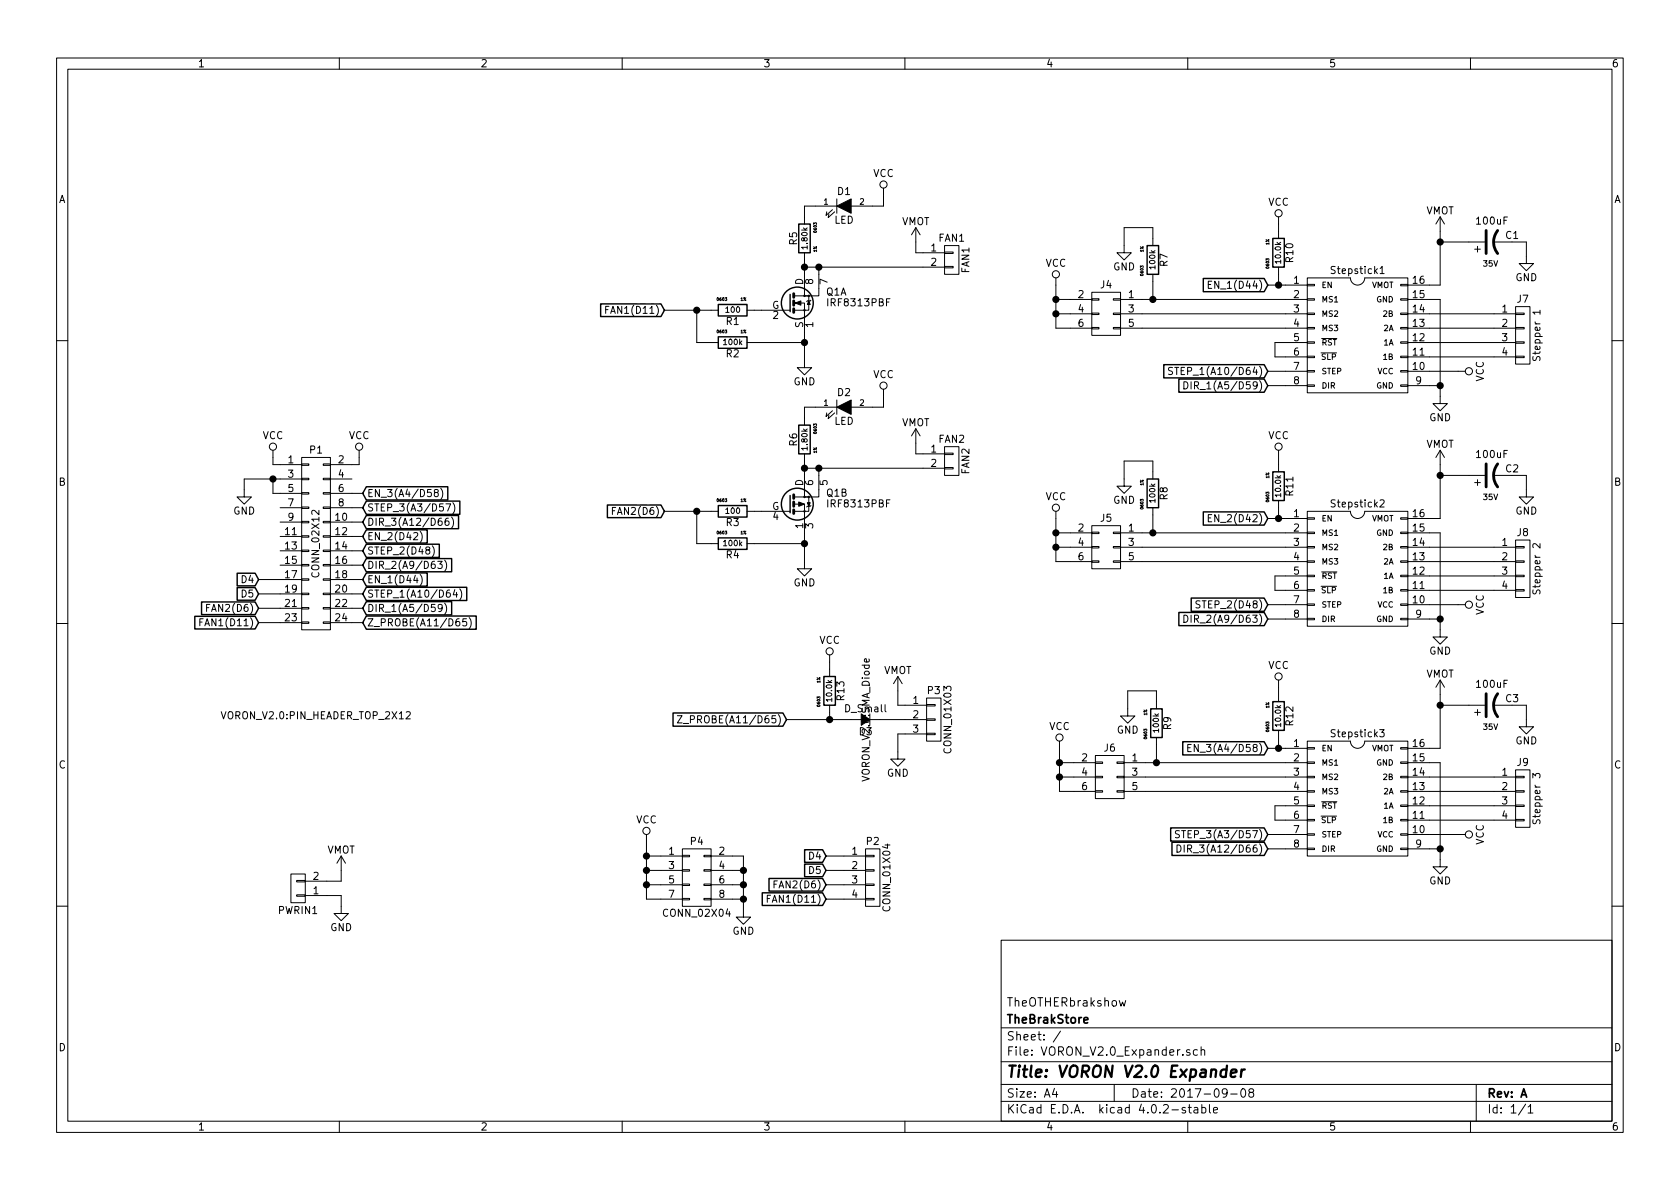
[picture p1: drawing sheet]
EESchema Schematic File Version 2
LIBS:power
LIBS:device
LIBS:transistors
LIBS:conn
LIBS:linear
LIBS:regul
LIBS:74xx
LIBS:cmos4000
LIBS:adc-dac
LIBS:memory
LIBS:xilinx
LIBS:microcontrollers
LIBS:dsp
LIBS:microchip
LIBS:analog_switches
LIBS:motorola
LIBS:texas
LIBS:intel
LIBS:audio
LIBS:interface
LIBS:digital-audio
LIBS:philips
LIBS:display
LIBS:cypress
LIBS:siliconi
LIBS:opto
LIBS:atmel
LIBS:contrib
LIBS:valves
LIBS:VORON_V2.0
LIBS:VORON_V2.0_Expander-cache
EELAYER 25 0
EELAYER END
$Descr A4 11693 8268
encoding utf-8
Sheet 1 1
Title "VORON V2.0 Expander"
Date "2017-09-08"
Rev "A"
Comp ""
Comment1 ""
Comment2 ""
Comment3 " CARLOS RUIZ"
Comment4 " MAKSIM ZOLIN"
$EndDescr
$Comp
L Stepstick Stepstick1
U 1 1
P 9450 2325
F 0 "Stepstick1" H 9450 2775 50  0000 C CNN
F 1 "Stepstick" H 9450 1825 50  0001 C CNN
F 2 "VORON_V2.0:Steppers" H 9450 1125 50  0001 C CNN
F 3 "" H 9450 1125 50  0000 C CNN
	1    9450 2325
	1    0    0    -1  
$EndComp
$Comp
L R R10
U 1 1
P 8900 1750
F 0 "R10" V 8980 1750 50  0000 C CNN
F 1 "10.0k" V 8900 1750 39  0000 C CNN
F 2 "VORON_V2.0:R_0603" V 8830 1750 50  0001 C CNN
F 3 "" H 8900 1750 50  0000 C CNN
F 4 "1%" V 8825 1825 20  0000 C CNN "Tolerance"
F 5 "0603" V 8825 1675 20  0000 C CNN "Package"
	1    8900 1750
	1    0    0    -1  
$EndComp
$Comp
L R R7
U 1 1
P 8025 1800
F 0 "R7" V 8105 1800 50  0000 C CNN
F 1 "100k" V 8025 1800 39  0000 C CNN
F 2 "VORON_V2.0:R_0603" V 7955 1800 50  0001 C CNN
F 3 "" H 8025 1800 50  0000 C CNN
F 4 "1%" V 7950 1875 20  0000 C CNN "Tolerance"
F 5 "0603" V 7950 1725 20  0000 C CNN "Package"
	1    8025 1800
	1    0    0    -1  
$EndComp
$Comp
L VMOT #PWR01
U 1 1
P 10025 1600
F 0 "#PWR01" H 10025 1450 50  0001 C CNN
F 1 "VMOT" H 10025 1740 50  0000 C CNN
F 2 "" H 10025 1600 50  0000 C CNN
F 3 "" H 10025 1600 50  0000 C CNN
	1    10025 1600
	1    0    0    -1  
$EndComp
$Comp
L VCC #PWR02
U 1 1
P 10150 2575
F 0 "#PWR02" H 10150 2425 50  0001 C CNN
F 1 "VCC" H 10150 2725 50  0000 C CNN
F 2 "" H 10150 2575 50  0000 C CNN
F 3 "" H 10150 2575 50  0000 C CNN
	1    10150 2575
	0    1    1    0   
$EndComp
$Comp
L GND #PWR03
U 1 1
P 10025 2750
F 0 "#PWR03" H 10025 2500 50  0001 C CNN
F 1 "GND" H 10025 2600 50  0000 C CNN
F 2 "" H 10025 2750 50  0000 C CNN
F 3 "" H 10025 2750 50  0000 C CNN
	1    10025 2750
	1    0    0    -1  
$EndComp
$Comp
L CONN_02X03 J4
U 1 1
P 7700 2175
F 0 "J4" H 7700 2375 50  0000 C CNN
F 1 "CONN_02X03" H 7700 1975 50  0001 C CNN
F 2 "VORON_V2.0:2X03_PIN_HEADER" H 7700 975 50  0001 C CNN
F 3 "" H 7700 975 50  0000 C CNN
	1    7700 2175
	-1   0    0    -1  
$EndComp
$Comp
L VCC #PWR04
U 1 1
P 7350 1975
F 0 "#PWR04" H 7350 1825 50  0001 C CNN
F 1 "VCC" H 7350 2125 50  0000 C CNN
F 2 "" H 7350 1975 50  0000 C CNN
F 3 "" H 7350 1975 50  0000 C CNN
	1    7350 1975
	1    0    0    -1  
$EndComp
$Comp
L GND #PWR05
U 1 1
P 7825 1700
F 0 "#PWR05" H 7825 1450 50  0001 C CNN
F 1 "GND" H 7825 1550 50  0000 C CNN
F 2 "" H 7825 1700 50  0000 C CNN
F 3 "" H 7825 1700 50  0000 C CNN
	1    7825 1700
	1    0    0    -1  
$EndComp
$Comp
L CONN_01X04 J7
U 1 1
P 10600 2325
F 0 "J7" H 10600 2575 50  0000 C CNN
F 1 "Stepper 1" V 10700 2325 50  0000 C CNN
F 2 "VORON_V2.0:1X04_PIN_HEADER" H 10600 2325 50  0001 C CNN
F 3 "" H 10600 2325 50  0000 C CNN
	1    10600 2325
	1    0    0    -1  
$EndComp
$Comp
L Stepstick Stepstick2
U 1 1
P 9450 3950
F 0 "Stepstick2" H 9450 4400 50  0000 C CNN
F 1 "Stepstick" H 9450 3450 50  0001 C CNN
F 2 "VORON_V2.0:Steppers" H 9450 2750 50  0001 C CNN
F 3 "" H 9450 2750 50  0000 C CNN
	1    9450 3950
	1    0    0    -1  
$EndComp
$Comp
L R R11
U 1 1
P 8900 3375
F 0 "R11" V 8980 3375 50  0000 C CNN
F 1 "10.0k" V 8900 3375 39  0000 C CNN
F 2 "VORON_V2.0:R_0603" V 8830 3375 50  0001 C CNN
F 3 "" H 8900 3375 50  0000 C CNN
F 4 "1%" V 8825 3450 20  0000 C CNN "Tolerance"
F 5 "0603" V 8825 3300 20  0000 C CNN "Package"
	1    8900 3375
	1    0    0    -1  
$EndComp
$Comp
L R R8
U 1 1
P 8025 3425
F 0 "R8" V 8105 3425 50  0000 C CNN
F 1 "100k" V 8025 3425 39  0000 C CNN
F 2 "VORON_V2.0:R_0603" V 7955 3425 50  0001 C CNN
F 3 "" H 8025 3425 50  0000 C CNN
F 4 "1%" V 7950 3500 20  0000 C CNN "Tolerance"
F 5 "0603" V 7950 3350 20  0000 C CNN "Package"
	1    8025 3425
	1    0    0    -1  
$EndComp
$Comp
L VCC #PWR06
U 1 1
P 10150 4200
F 0 "#PWR06" H 10150 4050 50  0001 C CNN
F 1 "VCC" H 10150 4350 50  0000 C CNN
F 2 "" H 10150 4200 50  0000 C CNN
F 3 "" H 10150 4200 50  0000 C CNN
	1    10150 4200
	0    1    1    0   
$EndComp
$Comp
L GND #PWR07
U 1 1
P 10025 4375
F 0 "#PWR07" H 10025 4125 50  0001 C CNN
F 1 "GND" H 10025 4225 50  0000 C CNN
F 2 "" H 10025 4375 50  0000 C CNN
F 3 "" H 10025 4375 50  0000 C CNN
	1    10025 4375
	1    0    0    -1  
$EndComp
$Comp
L CONN_02X03 J5
U 1 1
P 7700 3800
F 0 "J5" H 7700 4000 50  0000 C CNN
F 1 "CONN_02X03" H 7700 3600 50  0001 C CNN
F 2 "VORON_V2.0:2X03_PIN_HEADER" H 7700 2600 50  0001 C CNN
F 3 "" H 7700 2600 50  0000 C CNN
	1    7700 3800
	-1   0    0    -1  
$EndComp
$Comp
L VCC #PWR08
U 1 1
P 7350 3600
F 0 "#PWR08" H 7350 3450 50  0001 C CNN
F 1 "VCC" H 7350 3750 50  0000 C CNN
F 2 "" H 7350 3600 50  0000 C CNN
F 3 "" H 7350 3600 50  0000 C CNN
	1    7350 3600
	1    0    0    -1  
$EndComp
$Comp
L GND #PWR09
U 1 1
P 7825 3325
F 0 "#PWR09" H 7825 3075 50  0001 C CNN
F 1 "GND" H 7825 3175 50  0000 C CNN
F 2 "" H 7825 3325 50  0000 C CNN
F 3 "" H 7825 3325 50  0000 C CNN
	1    7825 3325
	1    0    0    -1  
$EndComp
$Comp
L CONN_01X04 J8
U 1 1
P 10600 3950
F 0 "J8" H 10600 4200 50  0000 C CNN
F 1 "Stepper 2" V 10700 3950 50  0000 C CNN
F 2 "VORON_V2.0:1X04_PIN_HEADER" H 10600 3950 50  0001 C CNN
F 3 "" H 10600 3950 50  0000 C CNN
	1    10600 3950
	1    0    0    -1  
$EndComp
$Comp
L Stepstick Stepstick3
U 1 1
P 9450 5550
F 0 "Stepstick3" H 9450 6000 50  0000 C CNN
F 1 "Stepstick" H 9450 5050 50  0001 C CNN
F 2 "VORON_V2.0:Steppers" H 9450 4350 50  0001 C CNN
F 3 "" H 9450 4350 50  0000 C CNN
	1    9450 5550
	1    0    0    -1  
$EndComp
$Comp
L R R12
U 1 1
P 8900 4975
F 0 "R12" V 8980 4975 50  0000 C CNN
F 1 "10.0k" V 8900 4975 39  0000 C CNN
F 2 "VORON_V2.0:R_0603" V 8830 4975 50  0001 C CNN
F 3 "" H 8900 4975 50  0000 C CNN
F 4 "1%" V 8825 5050 20  0000 C CNN "Tolerance"
F 5 "0603" V 8825 4900 20  0000 C CNN "Package"
	1    8900 4975
	1    0    0    -1  
$EndComp
$Comp
L R R9
U 1 1
P 8050 5025
F 0 "R9" V 8130 5025 50  0000 C CNN
F 1 "100k" V 8050 5025 39  0000 C CNN
F 2 "VORON_V2.0:R_0603" V 7980 5025 50  0001 C CNN
F 3 "" H 8050 5025 50  0000 C CNN
F 4 "1%" V 7975 5100 20  0000 C CNN "Tolerance"
F 5 "0603" V 7975 4950 20  0000 C CNN "Package"
	1    8050 5025
	1    0    0    -1  
$EndComp
$Comp
L VCC #PWR010
U 1 1
P 10150 5800
F 0 "#PWR010" H 10150 5650 50  0001 C CNN
F 1 "VCC" H 10150 5950 50  0000 C CNN
F 2 "" H 10150 5800 50  0000 C CNN
F 3 "" H 10150 5800 50  0000 C CNN
	1    10150 5800
	0    1    1    0   
$EndComp
$Comp
L GND #PWR011
U 1 1
P 10025 5975
F 0 "#PWR011" H 10025 5725 50  0001 C CNN
F 1 "GND" H 10025 5825 50  0000 C CNN
F 2 "" H 10025 5975 50  0000 C CNN
F 3 "" H 10025 5975 50  0000 C CNN
	1    10025 5975
	1    0    0    -1  
$EndComp
$Comp
L CONN_02X03 J6
U 1 1
P 7725 5400
F 0 "J6" H 7725 5600 50  0000 C CNN
F 1 "CONN_02X03" H 7725 5200 50  0001 C CNN
F 2 "VORON_V2.0:2X03_PIN_HEADER" H 7725 4200 50  0001 C CNN
F 3 "" H 7725 4200 50  0000 C CNN
	1    7725 5400
	-1   0    0    -1  
$EndComp
$Comp
L VCC #PWR012
U 1 1
P 7375 5200
F 0 "#PWR012" H 7375 5050 50  0001 C CNN
F 1 "VCC" H 7375 5350 50  0000 C CNN
F 2 "" H 7375 5200 50  0000 C CNN
F 3 "" H 7375 5200 50  0000 C CNN
	1    7375 5200
	1    0    0    -1  
$EndComp
$Comp
L GND #PWR013
U 1 1
P 7850 4925
F 0 "#PWR013" H 7850 4675 50  0001 C CNN
F 1 "GND" H 7850 4775 50  0000 C CNN
F 2 "" H 7850 4925 50  0000 C CNN
F 3 "" H 7850 4925 50  0000 C CNN
	1    7850 4925
	1    0    0    -1  
$EndComp
$Comp
L CONN_01X04 J9
U 1 1
P 10600 5550
F 0 "J9" H 10600 5800 50  0000 C CNN
F 1 "Stepper 3" V 10700 5550 50  0000 C CNN
F 2 "VORON_V2.0:1X04_PIN_HEADER" H 10600 5550 50  0001 C CNN
F 3 "" H 10600 5550 50  0000 C CNN
	1    10600 5550
	1    0    0    -1  
$EndComp
$Comp
L VCC #PWR014
U 1 1
P 8900 4775
F 0 "#PWR014" H 8900 4625 50  0001 C CNN
F 1 "VCC" H 8900 4925 50  0000 C CNN
F 2 "" H 8900 4775 50  0000 C CNN
F 3 "" H 8900 4775 50  0000 C CNN
	1    8900 4775
	1    0    0    -1  
$EndComp
$Comp
L VCC #PWR015
U 1 1
P 8900 3175
F 0 "#PWR015" H 8900 3025 50  0001 C CNN
F 1 "VCC" H 8900 3325 50  0000 C CNN
F 2 "" H 8900 3175 50  0000 C CNN
F 3 "" H 8900 3175 50  0000 C CNN
	1    8900 3175
	1    0    0    -1  
$EndComp
$Comp
L VCC #PWR016
U 1 1
P 8900 1550
F 0 "#PWR016" H 8900 1400 50  0001 C CNN
F 1 "VCC" H 8900 1700 50  0000 C CNN
F 2 "" H 8900 1550 50  0000 C CNN
F 3 "" H 8900 1550 50  0000 C CNN
	1    8900 1550
	1    0    0    -1  
$EndComp
Text Notes 10275 2175 0    60   ~ 0
2B
Text Notes 10275 2275 0    60   ~ 0
2A
Text Notes 10275 2375 0    60   ~ 0
1A
Text Notes 10275 2475 0    60   ~ 0
1B
Text Notes 10275 3800 0    60   ~ 0
2B
Text Notes 10275 5400 0    60   ~ 0
2B
Text Notes 10275 3900 0    60   ~ 0
2A
Text Notes 10275 5500 0    60   ~ 0
2A
Text Notes 10275 4000 0    60   ~ 0
1A
Text Notes 10275 5600 0    60   ~ 0
1A
Text Notes 10275 4100 0    60   ~ 0
1B
Text Notes 10275 5700 0    60   ~ 0
1B
$Comp
L CP1 C1
U 1 1
P 10375 1675
F 0 "C1" V 10425 1475 50  0000 L CNN
F 1 "100uF" V 10525 1550 50  0000 L CNN
F 2 "VORON_V2.0:c_elec_6.3x7.7" H 10375 1675 50  0001 C CNN
F 3 "" H 10375 1675 50  0001 C CNN
F 4 "35V" V 10225 1675 39  0000 C CNN "Voltage"
	1    10375 1675
	0    -1   -1   0   
$EndComp
$Comp
L GND #PWR017
U 1 1
P 10625 1775
F 0 "#PWR017" H 10625 1525 50  0001 C CNN
F 1 "GND" H 10625 1625 50  0000 C CNN
F 2 "" H 10625 1775 50  0000 C CNN
F 3 "" H 10625 1775 50  0000 C CNN
	1    10625 1775
	1    0    0    -1  
$EndComp
$Comp
L VMOT #PWR018
U 1 1
P 10025 3225
F 0 "#PWR018" H 10025 3075 50  0001 C CNN
F 1 "VMOT" H 10025 3365 50  0000 C CNN
F 2 "" H 10025 3225 50  0000 C CNN
F 3 "" H 10025 3225 50  0000 C CNN
	1    10025 3225
	1    0    0    -1  
$EndComp
$Comp
L CP1 C2
U 1 1
P 10375 3300
F 0 "C2" V 10425 3100 50  0000 L CNN
F 1 "100uF" V 10525 3175 50  0000 L CNN
F 2 "VORON_V2.0:c_elec_6.3x7.7" H 10375 3300 50  0001 C CNN
F 3 "" H 10375 3300 50  0000 C CNN
F 4 "35V" V 10225 3300 39  0000 C CNN "Voltage"
	1    10375 3300
	0    -1   -1   0   
$EndComp
$Comp
L GND #PWR019
U 1 1
P 10625 3400
F 0 "#PWR019" H 10625 3150 50  0001 C CNN
F 1 "GND" H 10625 3250 50  0000 C CNN
F 2 "" H 10625 3400 50  0000 C CNN
F 3 "" H 10625 3400 50  0000 C CNN
	1    10625 3400
	1    0    0    -1  
$EndComp
$Comp
L VMOT #PWR020
U 1 1
P 10025 4825
F 0 "#PWR020" H 10025 4675 50  0001 C CNN
F 1 "VMOT" H 10025 4965 50  0000 C CNN
F 2 "" H 10025 4825 50  0000 C CNN
F 3 "" H 10025 4825 50  0000 C CNN
	1    10025 4825
	1    0    0    -1  
$EndComp
$Comp
L CP1 C3
U 1 1
P 10375 4900
F 0 "C3" V 10425 4700 50  0000 L CNN
F 1 "100uF" V 10525 4775 50  0000 L CNN
F 2 "VORON_V2.0:c_elec_6.3x7.7" H 10375 4900 50  0001 C CNN
F 3 "" H 10375 4900 50  0000 C CNN
F 4 "35V" V 10225 4900 39  0000 C CNN "Voltage"
	1    10375 4900
	0    -1   -1   0   
$EndComp
$Comp
L GND #PWR021
U 1 1
P 10625 5000
F 0 "#PWR021" H 10625 4750 50  0001 C CNN
F 1 "GND" H 10625 4850 50  0000 C CNN
F 2 "" H 10625 5000 50  0000 C CNN
F 3 "" H 10625 5000 50  0000 C CNN
	1    10625 5000
	1    0    0    -1  
$EndComp
$Comp
L IRF8313PBF Q1
U 1 1
P 5500 2100
F 0 "Q1" H 5750 2175 50  0000 L CNN
F 1 "IRF8313PBF" H 5750 2100 50  0000 L CNN
F 2 "VORON_V2.0:SOIC-8_3.9x4.9mm_Pitch1.27mm" H 5750 2025 50  0001 L CNN
F 3 "" H 5500 2100 50  0000 L CNN
	1    5500 2100
	1    0    0    -1  
$EndComp
$Comp
L R R6
U 1 1
P 5600 3050
F 0 "R6" V 5680 3050 50  0000 C CNN
F 1 "1.80k" V 5600 3050 39  0000 C CNN
F 2 "VORON_V2.0:R_0603" V 5530 3050 50  0001 C CNN
F 3 "" H 5600 3050 50  0000 C CNN
F 4 "1%" V 5525 3125 20  0000 C CNN "Tolerance"
F 5 "0603" V 5525 2975 20  0000 C CNN "Package"
	1    5600 3050
	-1   0    0    1   
$EndComp
$Comp
L R R4
U 1 1
P 5100 3775
F 0 "R4" V 5180 3775 50  0000 C CNN
F 1 "100k" V 5100 3775 39  0000 C CNN
F 2 "VORON_V2.0:R_0603" V 5030 3775 50  0001 C CNN
F 3 "" H 5100 3775 50  0000 C CNN
F 4 "1%" V 5025 3850 20  0000 C CNN "Tolerance"
F 5 "0603" V 5025 3700 20  0000 C CNN "Package"
	1    5100 3775
	0    1    1    0   
$EndComp
$Comp
L R R3
U 1 1
P 5100 3550
F 0 "R3" V 5180 3550 50  0000 C CNN
F 1 "100" V 5100 3550 39  0000 C CNN
F 2 "VORON_V2.0:R_0603" V 5030 3550 50  0001 C CNN
F 3 "" H 5100 3550 50  0000 C CNN
F 4 "1%" V 5025 3625 20  0000 C CNN "Tolerance"
F 5 "0603" V 5025 3475 20  0000 C CNN "Package"
	1    5100 3550
	0    1    1    0   
$EndComp
$Comp
L GND #PWR022
U 1 1
P 5600 3900
F 0 "#PWR022" H 5600 3650 50  0001 C CNN
F 1 "GND" H 5600 3750 50  0000 C CNN
F 2 "" H 5600 3900 50  0000 C CNN
F 3 "" H 5600 3900 50  0000 C CNN
	1    5600 3900
	1    0    0    -1  
$EndComp
$Comp
L LED D2
U 1 1
P 5875 2825
F 0 "D2" H 5875 2925 50  0000 C CNN
F 1 "LED" H 5875 2725 50  0000 C CNN
F 2 "VORON_V2.0:LED_0805" H 5875 2825 50  0001 C CNN
F 3 "" H 5875 2825 50  0000 C CNN
	1    5875 2825
	1    0    0    -1  
$EndComp
$Comp
L VCC #PWR023
U 1 1
P 6150 2750
F 0 "#PWR023" H 6150 2600 50  0001 C CNN
F 1 "VCC" H 6150 2900 50  0000 C CNN
F 2 "" H 6150 2750 50  0000 C CNN
F 3 "" H 6150 2750 50  0000 C CNN
	1    6150 2750
	1    0    0    -1  
$EndComp
Text GLabel 4625 3550 0    49   Input ~ 0
FAN2(D6)
Text Notes 4425 3500 0    60   ~ 0
D6\n
$Comp
L IRF8313PBF Q1
U 2 1
P 5500 3500
F 0 "Q1" H 5750 3575 50  0000 L CNN
F 1 "IRF8313PBF" H 5750 3500 50  0000 L CNN
F 2 "VORON_V2.0:SOIC-8_3.9x4.9mm_Pitch1.27mm" H 5750 3425 50  0001 L CNN
F 3 "" H 5500 3500 50  0000 L CNN
	2    5500 3500
	1    0    0    -1  
$EndComp
$Comp
L R R5
U 1 1
P 5600 1650
F 0 "R5" V 5680 1650 50  0000 C CNN
F 1 "1.80k" V 5600 1650 39  0000 C CNN
F 2 "VORON_V2.0:R_0603" V 5530 1650 50  0001 C CNN
F 3 "" H 5600 1650 50  0000 C CNN
F 4 "1%" V 5525 1725 20  0000 C CNN "Tolerance"
F 5 "0603" V 5525 1575 20  0000 C CNN "Package"
	1    5600 1650
	-1   0    0    1   
$EndComp
$Comp
L R R2
U 1 1
P 5100 2375
F 0 "R2" V 5180 2375 50  0000 C CNN
F 1 "100k" V 5100 2375 39  0000 C CNN
F 2 "VORON_V2.0:R_0603" V 5030 2375 50  0001 C CNN
F 3 "" H 5100 2375 50  0000 C CNN
F 4 "1%" V 5025 2450 20  0000 C CNN "Tolerance"
F 5 "0603" V 5025 2300 20  0000 C CNN "Package"
	1    5100 2375
	0    1    1    0   
$EndComp
$Comp
L R R1
U 1 1
P 5100 2150
F 0 "R1" V 5180 2150 50  0000 C CNN
F 1 "100" V 5100 2150 39  0000 C CNN
F 2 "VORON_V2.0:R_0603" V 5030 2150 50  0001 C CNN
F 3 "" H 5100 2150 50  0000 C CNN
F 4 "1%" V 5025 2225 20  0000 C CNN "Tolerance"
F 5 "0603" V 5025 2075 20  0000 C CNN "Package"
	1    5100 2150
	0    1    1    0   
$EndComp
$Comp
L GND #PWR024
U 1 1
P 5600 2500
F 0 "#PWR024" H 5600 2250 50  0001 C CNN
F 1 "GND" H 5600 2350 50  0000 C CNN
F 2 "" H 5600 2500 50  0000 C CNN
F 3 "" H 5600 2500 50  0000 C CNN
	1    5600 2500
	1    0    0    -1  
$EndComp
$Comp
L LED D1
U 1 1
P 5875 1425
F 0 "D1" H 5875 1525 50  0000 C CNN
F 1 "LED" H 5875 1325 50  0000 C CNN
F 2 "VORON_V2.0:LED_0805" H 5875 1425 50  0001 C CNN
F 3 "" H 5875 1425 50  0000 C CNN
	1    5875 1425
	1    0    0    -1  
$EndComp
$Comp
L VCC #PWR025
U 1 1
P 6150 1350
F 0 "#PWR025" H 6150 1200 50  0001 C CNN
F 1 "VCC" H 6150 1500 50  0000 C CNN
F 2 "" H 6150 1350 50  0000 C CNN
F 3 "" H 6150 1350 50  0000 C CNN
	1    6150 1350
	1    0    0    -1  
$EndComp
Text GLabel 4625 2150 0    49   Input ~ 0
FAN1(D11)
Text Notes 4425 2100 0    60   ~ 0
D11
$Comp
L CONN_01X02 FAN1
U 1 1
P 6625 1800
F 0 "FAN1" H 6625 1950 50  0000 C CNN
F 1 "FAN1" V 6725 1800 50  0000 C CNN
F 2 "VORON_V2.0:PIN_HEADER_TOP_1X2" H 6625 1800 50  0001 C CNN
F 3 "" H 6625 1800 50  0000 C CNN
	1    6625 1800
	1    0    0    -1  
$EndComp
$Comp
L VMOT #PWR026
U 1 1
P 6375 1675
F 0 "#PWR026" H 6375 1525 50  0001 C CNN
F 1 "VMOT" H 6375 1815 50  0000 C CNN
F 2 "" H 6375 1675 50  0000 C CNN
F 3 "" H 6375 1675 50  0000 C CNN
	1    6375 1675
	1    0    0    -1  
$EndComp
$Comp
L CONN_01X02 FAN2
U 1 1
P 6625 3200
F 0 "FAN2" H 6625 3350 50  0000 C CNN
F 1 "FAN2" V 6725 3200 50  0000 C CNN
F 2 "VORON_V2.0:PIN_HEADER_TOP_1X2" H 6625 3200 50  0001 C CNN
F 3 "" H 6625 3200 50  0000 C CNN
	1    6625 3200
	1    0    0    -1  
$EndComp
$Comp
L VMOT #PWR027
U 1 1
P 6375 3075
F 0 "#PWR027" H 6375 2925 50  0001 C CNN
F 1 "VMOT" H 6375 3215 50  0000 C CNN
F 2 "" H 6375 3075 50  0000 C CNN
F 3 "" H 6375 3075 50  0000 C CNN
	1    6375 3075
	1    0    0    -1  
$EndComp
$Comp
L CONN_01X02 PWRIN1
U 1 1
P 2075 6175
F 0 "PWRIN1" H 2075 6325 50  0000 C CNN
F 1 "PWRIN" V 2175 6175 50  0001 C CNN
F 2 "VORON_V2.0:mkds_1,5-2" H 2075 6175 50  0001 C CNN
F 3 "" H 2075 6175 50  0000 C CNN
	1    2075 6175
	-1   0    0    1   
$EndComp
Text Notes 1950 6750 0    60   ~ 0
VMOT POWER:\n 12V / 24V
$Comp
L VMOT #PWR028
U 1 1
P 2375 6050
F 0 "#PWR028" H 2375 5900 50  0001 C CNN
F 1 "VMOT" H 2375 6190 50  0000 C CNN
F 2 "" H 2375 6050 50  0000 C CNN
F 3 "" H 2375 6050 50  0000 C CNN
	1    2375 6050
	1    0    0    -1  
$EndComp
$Comp
L GND #PWR029
U 1 1
P 2375 6300
F 0 "#PWR029" H 2375 6050 50  0001 C CNN
F 1 "GND" H 2375 6150 50  0000 C CNN
F 2 "" H 2375 6300 50  0000 C CNN
F 3 "" H 2375 6300 50  0000 C CNN
	1    2375 6300
	1    0    0    -1  
$EndComp
Wire Wire Line
	8900 1900 8900 1975
Wire Wire Line
	8825 1975 8950 1975
Connection ~ 8900 1975
Wire Wire Line
	7950 2075 8950 2075
Wire Wire Line
	8025 2075 8025 1950
Wire Wire Line
	8950 2475 8875 2475
Wire Wire Line
	8950 2375 8875 2375
Wire Wire Line
	8875 2375 8875 2475
Wire Wire Line
	7950 2175 8950 2175
Connection ~ 8025 2075
Wire Wire Line
	8950 2275 7950 2275
Wire Wire Line
	8950 2575 8825 2575
Wire Wire Line
	8950 2675 8825 2675
Wire Wire Line
	10025 1600 10025 1975
Wire Wire Line
	10025 1975 9950 1975
Wire Wire Line
	9950 2075 10025 2075
Wire Wire Line
	10025 2075 10025 2750
Wire Wire Line
	9950 2675 10025 2675
Connection ~ 10025 2675
Wire Wire Line
	9950 2175 10400 2175
Wire Wire Line
	9950 2275 10400 2275
Wire Wire Line
	9950 2375 10400 2375
Wire Wire Line
	9950 2475 10400 2475
Wire Wire Line
	9950 2575 10150 2575
Wire Wire Line
	7450 2075 7350 2075
Wire Wire Line
	7350 1975 7350 2275
Wire Wire Line
	7350 2175 7450 2175
Connection ~ 7350 2075
Wire Wire Line
	7350 2275 7450 2275
Connection ~ 7350 2175
Wire Wire Line
	7825 1700 7825 1575
Wire Wire Line
	7825 1575 8025 1575
Wire Wire Line
	8025 1575 8025 1650
Wire Wire Line
	8900 3525 8900 3600
Wire Wire Line
	8825 3600 8950 3600
Connection ~ 8900 3600
Wire Wire Line
	7950 3700 8950 3700
Wire Wire Line
	8025 3700 8025 3575
Wire Wire Line
	8950 4100 8875 4100
Wire Wire Line
	8950 4000 8875 4000
Wire Wire Line
	8875 4000 8875 4100
Wire Wire Line
	7950 3800 8950 3800
Connection ~ 8025 3700
Wire Wire Line
	8950 3900 7950 3900
Wire Wire Line
	8950 4200 8825 4200
Wire Wire Line
	8950 4300 8825 4300
Wire Wire Line
	9950 3700 10025 3700
Wire Wire Line
	10025 3700 10025 4375
Wire Wire Line
	9950 4300 10025 4300
Connection ~ 10025 4300
Wire Wire Line
	9950 3800 10400 3800
Wire Wire Line
	9950 3900 10400 3900
Wire Wire Line
	9950 4000 10400 4000
Wire Wire Line
	9950 4100 10400 4100
Wire Wire Line
	9950 4200 10150 4200
Wire Wire Line
	7450 3700 7350 3700
Wire Wire Line
	7350 3600 7350 3900
Wire Wire Line
	7350 3800 7450 3800
Connection ~ 7350 3700
Wire Wire Line
	7350 3900 7450 3900
Connection ~ 7350 3800
Wire Wire Line
	7825 3325 7825 3200
Wire Wire Line
	7825 3200 8025 3200
Wire Wire Line
	8025 3200 8025 3275
Wire Wire Line
	8900 5125 8900 5200
Wire Wire Line
	8825 5200 8950 5200
Connection ~ 8900 5200
Wire Wire Line
	7975 5300 8950 5300
Wire Wire Line
	8050 5300 8050 5175
Wire Wire Line
	8950 5700 8875 5700
Wire Wire Line
	8950 5600 8875 5600
Wire Wire Line
	8875 5600 8875 5700
Wire Wire Line
	7975 5400 8950 5400
Connection ~ 8050 5300
Wire Wire Line
	8950 5500 7975 5500
Wire Wire Line
	8950 5800 8825 5800
Wire Wire Line
	8950 5900 8825 5900
Wire Wire Line
	9950 5300 10025 5300
Wire Wire Line
	10025 5300 10025 5975
Wire Wire Line
	9950 5900 10025 5900
Connection ~ 10025 5900
Wire Wire Line
	9950 5400 10400 5400
Wire Wire Line
	9950 5500 10400 5500
Wire Wire Line
	9950 5600 10400 5600
Wire Wire Line
	9950 5700 10400 5700
Wire Wire Line
	9950 5800 10150 5800
Wire Wire Line
	7475 5300 7375 5300
Wire Wire Line
	7375 5200 7375 5500
Wire Wire Line
	7375 5400 7475 5400
Connection ~ 7375 5300
Wire Wire Line
	7375 5500 7475 5500
Connection ~ 7375 5400
Wire Wire Line
	7850 4925 7850 4800
Wire Wire Line
	7850 4800 8050 4800
Wire Wire Line
	8050 4800 8050 4875
Wire Wire Line
	8900 4775 8900 4825
Wire Wire Line
	8900 3225 8900 3175
Wire Wire Line
	8900 1550 8900 1600
Wire Wire Line
	10225 1675 10025 1675
Connection ~ 10025 1675
Wire Wire Line
	10525 1675 10625 1675
Wire Wire Line
	10625 1675 10625 1775
Wire Wire Line
	10025 3225 10025 3600
Wire Wire Line
	10025 3600 9950 3600
Wire Wire Line
	10225 3300 10025 3300
Connection ~ 10025 3300
Wire Wire Line
	10525 3300 10625 3300
Wire Wire Line
	10625 3300 10625 3400
Wire Wire Line
	10025 4825 10025 5200
Wire Wire Line
	10025 5200 9950 5200
Wire Wire Line
	10225 4900 10025 4900
Connection ~ 10025 4900
Wire Wire Line
	10525 4900 10625 4900
Wire Wire Line
	10625 4900 10625 5000
Wire Wire Line
	4625 3550 4950 3550
Wire Wire Line
	5250 3550 5300 3550
Connection ~ 4850 3550
Wire Wire Line
	5700 3250 5700 3300
Wire Wire Line
	5600 3700 5600 3900
Wire Wire Line
	4950 3775 4850 3775
Wire Wire Line
	4850 3775 4850 3550
Wire Wire Line
	5250 3775 5600 3775
Connection ~ 5600 3775
Wire Wire Line
	5600 3200 5600 3300
Wire Wire Line
	5600 3250 6425 3250
Connection ~ 5600 3250
Wire Wire Line
	6150 2750 6150 2825
Wire Wire Line
	6150 2825 6075 2825
Wire Wire Line
	5675 2825 5600 2825
Wire Wire Line
	5600 2825 5600 2900
Connection ~ 5700 3250
Wire Wire Line
	4625 2150 4950 2150
Wire Wire Line
	5250 2150 5300 2150
Connection ~ 4850 2150
Wire Wire Line
	5700 1850 5700 1900
Wire Wire Line
	5600 2300 5600 2500
Wire Wire Line
	4950 2375 4850 2375
Wire Wire Line
	4850 2375 4850 2150
Wire Wire Line
	5250 2375 5600 2375
Connection ~ 5600 2375
Wire Wire Line
	5600 1800 5600 1900
Wire Wire Line
	5600 1850 6425 1850
Connection ~ 5600 1850
Wire Wire Line
	6150 1350 6150 1425
Wire Wire Line
	6150 1425 6075 1425
Wire Wire Line
	5675 1425 5600 1425
Wire Wire Line
	5600 1425 5600 1500
Connection ~ 5700 1850
Wire Wire Line
	6375 1675 6375 1750
Wire Wire Line
	6375 1750 6425 1750
Wire Wire Line
	6375 3075 6375 3150
Wire Wire Line
	6375 3150 6425 3150
Wire Wire Line
	2275 6225 2375 6225
Wire Wire Line
	2375 6225 2375 6300
Wire Wire Line
	2275 6125 2375 6125
Wire Wire Line
	2375 6125 2375 6050
$Comp
L CONN_02X12 P1
U 1 1
P 2200 3775
F 0 "P1" H 2200 4425 50  0000 C CNN
F 1 "CONN_02X12" V 2200 3775 50  0000 C CNN
F 2 "VORON_V2.0:PIN_HEADER_TOP_2X12" H 2200 2575 50  0000 C CNN
F 3 "" H 2200 2575 50  0000 C CNN
	1    2200 3775
	1    0    0    -1  
$EndComp
$Comp
L VCC #PWR030
U 1 1
P 1900 3175
F 0 "#PWR030" H 1900 3025 50  0001 C CNN
F 1 "VCC" H 1900 3325 50  0000 C CNN
F 2 "" H 1900 3175 50  0000 C CNN
F 3 "" H 1900 3175 50  0000 C CNN
	1    1900 3175
	1    0    0    -1  
$EndComp
$Comp
L VCC #PWR031
U 1 1
P 2500 3175
F 0 "#PWR031" H 2500 3025 50  0001 C CNN
F 1 "VCC" H 2500 3325 50  0000 C CNN
F 2 "" H 2500 3175 50  0000 C CNN
F 3 "" H 2500 3175 50  0000 C CNN
	1    2500 3175
	1    0    0    -1  
$EndComp
Wire Wire Line
	1900 3175 1900 3225
Wire Wire Line
	1900 3225 1950 3225
Wire Wire Line
	2500 3175 2500 3225
Wire Wire Line
	2500 3225 2450 3225
Wire Wire Line
	1950 3425 1900 3425
Wire Wire Line
	1900 3425 1900 3325
Wire Wire Line
	1700 3325 1950 3325
Wire Wire Line
	1700 3325 1700 3400
Connection ~ 1900 3325
$Comp
L GND #PWR032
U 1 1
P 1700 3400
F 0 "#PWR032" H 1700 3150 50  0001 C CNN
F 1 "GND" H 1700 3250 50  0000 C CNN
F 2 "" H 1700 3400 50  0000 C CNN
F 3 "" H 1700 3400 50  0000 C CNN
	1    1700 3400
	1    0    0    -1  
$EndComp
Text GLabel 1800 4025 0    49   Input ~ 0
D4
Text GLabel 1800 4125 0    49   Input ~ 0
D5
Wire Wire Line
	1800 4025 1950 4025
Wire Wire Line
	1950 4125 1800 4125
Text GLabel 1800 4225 0    49   Input ~ 0
FAN2(D6)
Wire Wire Line
	1800 4225 1950 4225
Text GLabel 1800 4325 0    49   Input ~ 0
FAN1(D11)
Wire Wire Line
	1800 4325 1950 4325
Wire Wire Line
	2450 4325 2525 4325
Wire Wire Line
	2450 4225 2525 4225
Wire Wire Line
	2450 4125 2525 4125
Wire Wire Line
	2450 4025 2525 4025
Wire Wire Line
	2450 3925 2525 3925
Wire Wire Line
	2450 3825 2525 3825
Wire Wire Line
	2450 3725 2525 3725
Wire Wire Line
	2450 3625 2525 3625
Wire Wire Line
	2450 3525 2525 3525
Wire Wire Line
	2450 3425 2525 3425
Text GLabel 2525 3425 2    50   Input ~ 0
EN_3(A4/D58)
Text GLabel 2525 3525 2    50   Input ~ 0
STEP_3(A3/D57)
Text GLabel 2525 3625 2    50   Input ~ 0
DIR_3(A12/D66)
Text GLabel 2525 3725 2    50   Input ~ 0
EN_2(D42)
Text GLabel 2525 3825 2    50   Input ~ 0
STEP_2(D48)
Text GLabel 2525 3925 2    50   Input ~ 0
DIR_2(A9/D63)
Text GLabel 2525 4025 2    50   Input ~ 0
EN_1(D44)
Text GLabel 2525 4125 2    50   Input ~ 0
STEP_1(A10/D64)
Text GLabel 2525 4225 2    50   Input ~ 0
DIR_1(A5/D59)
Text GLabel 2525 4325 2    50   Input ~ 0
Z_PROBE(A11/D65)
Text GLabel 8825 5200 0    50   Input ~ 0
EN_3(A4/D58)
Text GLabel 8825 5800 0    50   Input ~ 0
STEP_3(A3/D57)
Text GLabel 8825 5900 0    50   Input ~ 0
DIR_3(A12/D66)
Text GLabel 8825 3600 0    50   Input ~ 0
EN_2(D42)
Text GLabel 8825 4200 0    50   Input ~ 0
STEP_2(D48)
Text GLabel 8825 4300 0    50   Input ~ 0
DIR_2(A9/D63)
Text GLabel 8825 1975 0    50   Input ~ 0
EN_1(D44)
Text GLabel 8825 2575 0    50   Input ~ 0
STEP_1(A10/D64)
Text GLabel 8825 2675 0    50   Input ~ 0
DIR_1(A5/D59)
$Comp
L VMOT #PWR033
U 1 1
P 6250 4800
F 0 "#PWR033" H 6250 4650 50  0001 C CNN
F 1 "VMOT" H 6250 4940 50  0000 C CNN
F 2 "" H 6250 4800 50  0000 C CNN
F 3 "" H 6250 4800 50  0000 C CNN
	1    6250 4800
	1    0    0    -1  
$EndComp
Wire Wire Line
	6250 4800 6250 4900
Wire Wire Line
	6250 4900 6300 4900
Wire Wire Line
	6300 5100 6250 5100
Wire Wire Line
	6250 5100 6250 5225
$Comp
L GND #PWR034
U 1 1
P 6250 5225
F 0 "#PWR034" H 6250 4975 50  0001 C CNN
F 1 "GND" H 6250 5075 50  0000 C CNN
F 2 "" H 6250 5225 50  0000 C CNN
F 3 "" H 6250 5225 50  0000 C CNN
	1    6250 5225
	1    0    0    -1  
$EndComp
$Comp
L CONN_01X03 P3
U 1 1
P 6500 5000
F 0 "P3" H 6500 5200 50  0000 C CNN
F 1 "CONN_01X03" V 6600 5000 50  0000 C CNN
F 2 "VORON_V2.0:PIN_HEADER_TOP_1X3" H 6500 5000 50  0001 C CNN
F 3 "" H 6500 5000 50  0000 C CNN
	1    6500 5000
	1    0    0    -1  
$EndComp
$Comp
L D_Small D3
U 1 1
P 6025 5000
F 0 "D3" H 5975 5080 50  0000 L CNN
F 1 "D_Small" H 5875 4920 50  0000 L CNN
F 2 "VORON_V2.0:SMA_Diode" V 6025 5000 50  0000 C CNN
F 3 "" V 6025 5000 50  0000 C CNN
	1    6025 5000
	-1   0    0    1   
$EndComp
$Comp
L R R13
U 1 1
P 5775 4800
F 0 "R13" V 5855 4800 50  0000 C CNN
F 1 "10.0k" V 5775 4800 39  0000 C CNN
F 2 "VORON_V2.0:R_0603" V 5705 4800 50  0001 C CNN
F 3 "" H 5775 4800 50  0000 C CNN
F 4 "1%" V 5700 4875 20  0000 C CNN "Tolerance"
F 5 "0603" V 5700 4725 20  0000 C CNN "Package"
	1    5775 4800
	1    0    0    -1  
$EndComp
$Comp
L VCC #PWR035
U 1 1
P 5775 4600
F 0 "#PWR035" H 5775 4450 50  0001 C CNN
F 1 "VCC" H 5775 4750 50  0000 C CNN
F 2 "" H 5775 4600 50  0000 C CNN
F 3 "" H 5775 4600 50  0000 C CNN
	1    5775 4600
	1    0    0    -1  
$EndComp
Wire Wire Line
	5775 4600 5775 4650
Wire Wire Line
	5775 4950 5775 5000
Wire Wire Line
	5475 5000 5925 5000
Wire Wire Line
	6125 5000 6300 5000
Connection ~ 5775 5000
Text GLabel 5475 5000 0    50   Input ~ 0
Z_PROBE(A11/D65)
$Comp
L VCC #PWR036
U 1 1
P 4500 5850
F 0 "#PWR036" H 4500 5700 50  0001 C CNN
F 1 "VCC" H 4500 6000 50  0000 C CNN
F 2 "" H 4500 5850 50  0000 C CNN
F 3 "" H 4500 5850 50  0000 C CNN
	1    4500 5850
	1    0    0    -1  
$EndComp
Wire Wire Line
	4600 6050 4500 6050
Wire Wire Line
	4500 5850 4500 6250
Wire Wire Line
	4500 6150 4600 6150
Connection ~ 4500 6050
Wire Wire Line
	4500 6250 4600 6250
Connection ~ 4500 6150
$Comp
L GND #PWR037
U 1 1
P 5175 6325
F 0 "#PWR037" H 5175 6075 50  0001 C CNN
F 1 "GND" H 5175 6175 50  0000 C CNN
F 2 "" H 5175 6325 50  0000 C CNN
F 3 "" H 5175 6325 50  0000 C CNN
	1    5175 6325
	1    0    0    -1  
$EndComp
Wire Wire Line
	5175 5950 5175 6325
Wire Wire Line
	5100 6050 5175 6050
Wire Wire Line
	5100 6150 5175 6150
Connection ~ 5175 6150
Wire Wire Line
	5100 6250 5175 6250
Connection ~ 5175 6250
Text GLabel 5750 6250 0    49   Input ~ 0
FAN1(D11)
Text GLabel 5750 6150 0    49   Input ~ 0
FAN2(D6)
Text GLabel 5750 6050 0    49   Input ~ 0
D5
$Comp
L CONN_01X04 P2
U 1 1
P 6075 6100
F 0 "P2" H 6075 6350 50  0000 C CNN
F 1 "CONN_01X04" V 6175 6100 50  0000 C CNN
F 2 "VORON_V2.0:PIN_HEADER_TOP_1X4" H 6075 6100 50  0001 C CNN
F 3 "" H 6075 6100 50  0000 C CNN
	1    6075 6100
	1    0    0    -1  
$EndComp
Text GLabel 5750 5950 0    49   Input ~ 0
D4
Wire Wire Line
	5750 5950 5875 5950
Wire Wire Line
	5750 6050 5875 6050
Wire Wire Line
	5750 6150 5875 6150
Wire Wire Line
	5750 6250 5875 6250
$Comp
L CONN_02X04 P4
U 1 1
P 4850 6100
F 0 "P4" H 4850 6350 50  0000 C CNN
F 1 "CONN_02X04" H 4850 5850 50  0000 C CNN
F 2 "VORON_V2.0:PIN_HEADER_TOP_2x4" H 4850 4900 50  0001 C CNN
F 3 "" H 4850 4900 50  0000 C CNN
	1    4850 6100
	1    0    0    -1  
$EndComp
Wire Wire Line
	4600 5950 4500 5950
Connection ~ 4500 5950
Wire Wire Line
	5100 5950 5175 5950
Connection ~ 5175 6050
$EndSCHEMATC
